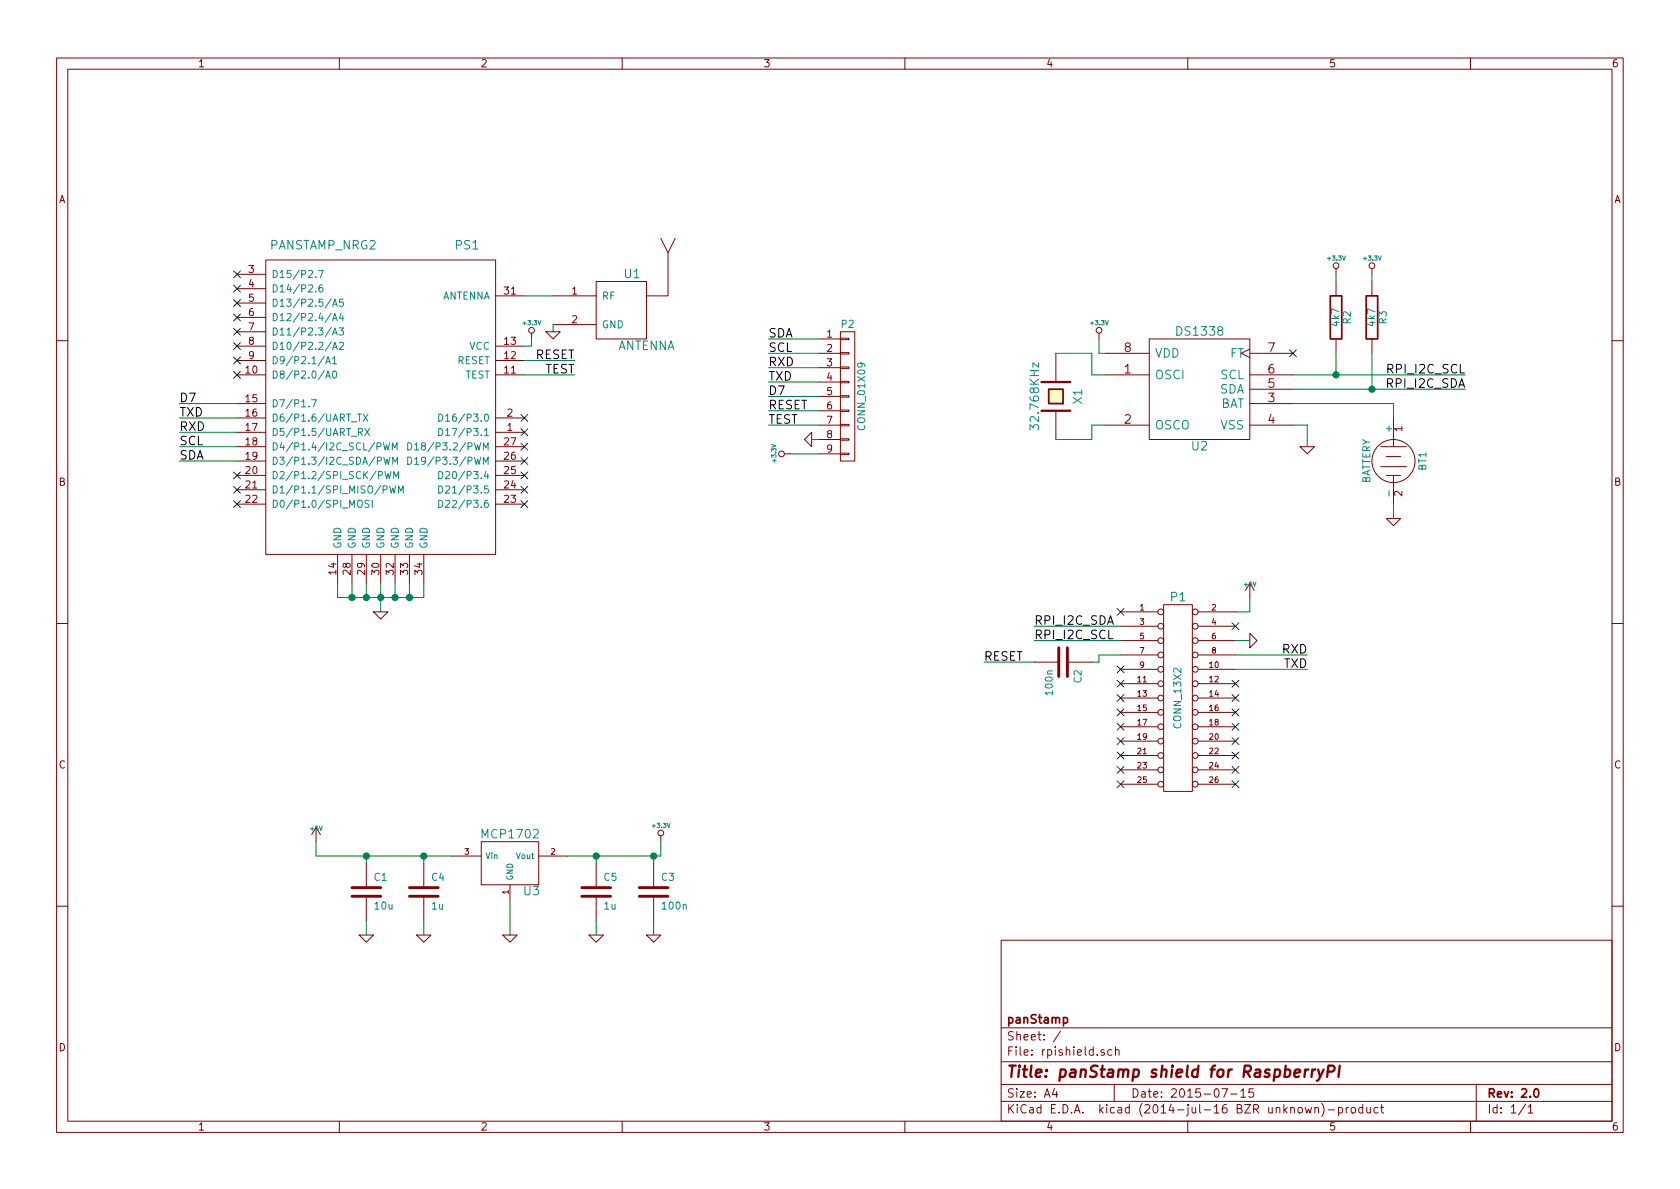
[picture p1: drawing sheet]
EESchema Schematic File Version 2
LIBS:power
LIBS:device
LIBS:transistors
LIBS:conn
LIBS:linear
LIBS:regul
LIBS:74xx
LIBS:cmos4000
LIBS:adc-dac
LIBS:memory
LIBS:xilinx
LIBS:special
LIBS:microcontrollers
LIBS:dsp
LIBS:microchip
LIBS:analog_switches
LIBS:motorola
LIBS:texas
LIBS:intel
LIBS:audio
LIBS:interface
LIBS:digital-audio
LIBS:philips
LIBS:display
LIBS:cypress
LIBS:siliconi
LIBS:opto
LIBS:atmel
LIBS:contrib
LIBS:valves
LIBS:atmega8
LIBS:atmel89cxxxx
LIBS:atmel-1
LIBS:atmel-2005
LIBS:avr
LIBS:avr-1
LIBS:avr-2
LIBS:avr-3
LIBS:avr-4
LIBS:hopf
LIBS:rfm-ash
LIBS:mycomponents
LIBS:mcp120-130
LIBS:mcp3304
LIBS:microchip_mcp2120
LIBS:microchip-mcp125x-xxx
LIBS:toshiba
LIBS:nxp
LIBS:rpishield-cache
EELAYER 25 0
EELAYER END
$Descr A4 11693 8268
encoding utf-8
Sheet 1 1
Title "panStamp shield for RaspberryPI"
Date "2015-07-15"
Rev "2.0"
Comp "panStamp"
Comment1 ""
Comment2 ""
Comment3 ""
Comment4 ""
$EndDescr
$Comp
L C-RESCUE-rpishield C1
U 1 1
P 2550 6200
F 0 "C1" H 2600 6300 50  0000 L CNN
F 1 "10u" H 2600 6100 50  0000 L CNN
F 2 "mysmd:SM0603S" H 2550 6200 60  0001 C CNN
F 3 "" H 2550 6200 60  0001 C CNN
	1    2550 6200
	1    0    0    -1  
$EndComp
$Comp
L C-RESCUE-rpishield C2
U 1 1
P 7400 4600
F 0 "C2" H 7450 4700 50  0000 L CNN
F 1 "100n" H 7450 4500 50  0000 L CNN
F 2 "mysmd:SM0603S" H 7400 4600 60  0001 C CNN
F 3 "" H 7400 4600 60  0001 C CNN
	1    7400 4600
	0    1    1    0   
$EndComp
$Comp
L CONN_13X2 P1
U 1 1
P 8200 4850
F 0 "P1" H 8200 5550 60  0000 C CNN
F 1 "CONN_13X2" V 8200 4850 50  0000 C CNN
F 2 "pin_array_13x2" H 8200 4850 60  0001 C CNN
F 3 "" H 8200 4850 60  0001 C CNN
	1    8200 4850
	1    0    0    -1  
$EndComp
Wire Wire Line
	7200 4350 7800 4350
Wire Wire Line
	7200 4450 7800 4450
Text Label 7200 4350 0    60   ~ 0
RPI_I2C_SDA
Text Label 7200 4450 0    60   ~ 0
RPI_I2C_SCL
$Comp
L GND-RESCUE-rpishield #PWR01
U 1 1
P 8700 4450
F 0 "#PWR01" H 8700 4450 30  0001 C CNN
F 1 "GND" H 8700 4380 30  0001 C CNN
F 2 "" H 8700 4450 60  0001 C CNN
F 3 "" H 8700 4450 60  0001 C CNN
	1    8700 4450
	0    -1   -1   0   
$EndComp
Wire Wire Line
	8600 4450 8700 4450
NoConn ~ 8600 4350
Wire Wire Line
	8600 4550 9100 4550
Wire Wire Line
	8600 4650 9100 4650
Text Label 9100 4650 2    60   ~ 0
TXD
Text Label 9100 4550 2    60   ~ 0
RXD
NoConn ~ 8600 4850
NoConn ~ 8600 5150
NoConn ~ 7800 5050
NoConn ~ 7800 5450
NoConn ~ 7800 4650
Text Label 6850 4600 0    60   ~ 0
RESET
NoConn ~ 7800 4750
NoConn ~ 7800 4850
NoConn ~ 7800 4950
NoConn ~ 7800 5150
NoConn ~ 7800 5250
NoConn ~ 7800 5350
NoConn ~ 8600 5350
NoConn ~ 8600 5250
NoConn ~ 8600 5450
NoConn ~ 8600 5050
NoConn ~ 8600 4950
$Comp
L GND-RESCUE-rpishield #PWR02
U 1 1
P 2550 6500
F 0 "#PWR02" H 2550 6500 30  0001 C CNN
F 1 "GND" H 2550 6430 30  0001 C CNN
F 2 "" H 2550 6500 60  0001 C CNN
F 3 "" H 2550 6500 60  0001 C CNN
	1    2550 6500
	1    0    0    -1  
$EndComp
Wire Wire Line
	2550 6400 2550 6500
Wire Wire Line
	2550 6000 2550 5950
$Comp
L DS1338 U2
U 1 1
P 8350 2700
F 0 "U2" H 8350 2301 60  0000 C CNN
F 1 "DS1338" H 8350 3100 60  0000 C CNN
F 2 "SO8E" H 8200 2250 50  0001 C CNN
F 3 "" H 8350 2700 60  0001 C CNN
	1    8350 2700
	1    0    0    -1  
$EndComp
Wire Wire Line
	9000 2600 10200 2600
Wire Wire Line
	9000 2700 10200 2700
$Comp
L R-RESCUE-rpishield R3
U 1 1
P 9550 2200
F 0 "R3" V 9630 2200 50  0000 C CNN
F 1 "4k7" V 9550 2200 50  0000 C CNN
F 2 "mysmd:SM0603S" H 9550 2200 60  0001 C CNN
F 3 "" H 9550 2200 60  0001 C CNN
	1    9550 2200
	1    0    0    -1  
$EndComp
$Comp
L R-RESCUE-rpishield R2
U 1 1
P 9300 2200
F 0 "R2" V 9380 2200 50  0000 C CNN
F 1 "4k7" V 9300 2200 50  0000 C CNN
F 2 "mysmd:SM0603S" H 9300 2200 60  0001 C CNN
F 3 "" H 9300 2200 60  0001 C CNN
	1    9300 2200
	1    0    0    -1  
$EndComp
$Comp
L +3.3V-RESCUE-rpishield #PWR03
U 1 1
P 9300 1900
F 0 "#PWR03" H 9300 1860 30  0001 C CNN
F 1 "+3.3V" H 9300 2010 30  0000 C CNN
F 2 "" H 9300 1900 60  0001 C CNN
F 3 "" H 9300 1900 60  0001 C CNN
	1    9300 1900
	1    0    0    -1  
$EndComp
$Comp
L +3.3V-RESCUE-rpishield #PWR04
U 1 1
P 9550 1900
F 0 "#PWR04" H 9550 1860 30  0001 C CNN
F 1 "+3.3V" H 9550 2010 30  0000 C CNN
F 2 "" H 9550 1900 60  0001 C CNN
F 3 "" H 9550 1900 60  0001 C CNN
	1    9550 1900
	1    0    0    -1  
$EndComp
Wire Wire Line
	9300 2450 9300 2600
Connection ~ 9300 2600
Wire Wire Line
	9550 2450 9550 2700
Connection ~ 9550 2700
Wire Wire Line
	9300 1900 9300 1950
Wire Wire Line
	9550 1900 9550 1950
Text Label 10200 2700 2    60   ~ 0
RPI_I2C_SDA
Text Label 10200 2600 2    60   ~ 0
RPI_I2C_SCL
NoConn ~ 9000 2450
$Comp
L +3.3V-RESCUE-rpishield #PWR05
U 1 1
P 7650 2350
F 0 "#PWR05" H 7650 2310 30  0001 C CNN
F 1 "+3.3V" H 7650 2460 30  0000 C CNN
F 2 "" H 7650 2350 60  0001 C CNN
F 3 "" H 7650 2350 60  0001 C CNN
	1    7650 2350
	1    0    0    -1  
$EndComp
Wire Wire Line
	7700 2450 7650 2450
Wire Wire Line
	7650 2450 7650 2350
$Comp
L CRYSTAL X1
U 1 1
P 7350 2750
F 0 "X1" H 7350 2900 60  0000 C CNN
F 1 "32.768KHz" H 7350 2600 60  0000 C CNN
F 2 "mysmd:EPSON_F-135" H 7350 2750 60  0001 C CNN
F 3 "" H 7350 2750 60  0001 C CNN
	1    7350 2750
	0    1    -1   0   
$EndComp
Wire Wire Line
	7700 2600 7600 2600
Wire Wire Line
	7600 2600 7600 2450
Wire Wire Line
	7600 2450 7350 2450
Wire Wire Line
	7700 2950 7600 2950
Wire Wire Line
	7600 2950 7600 3050
Wire Wire Line
	7600 3050 7350 3050
$Comp
L GND-RESCUE-rpishield #PWR06
U 1 1
P 9100 3100
F 0 "#PWR06" H 9100 3100 30  0001 C CNN
F 1 "GND" H 9100 3030 30  0001 C CNN
F 2 "" H 9100 3100 60  0001 C CNN
F 3 "" H 9100 3100 60  0001 C CNN
	1    9100 3100
	1    0    0    -1  
$EndComp
Wire Wire Line
	9000 2950 9100 2950
Wire Wire Line
	9100 2950 9100 3100
$Comp
L BATTERY BT1
U 1 1
P 9700 3200
F 0 "BT1" H 9700 3400 50  0000 C CNN
F 1 "BATTERY" H 9700 3010 50  0000 C CNN
F 2 "mysmd:linx_bat-hld-001" H 9700 3200 60  0001 C CNN
F 3 "" H 9700 3200 60  0001 C CNN
	1    9700 3200
	0    1    1    0   
$EndComp
$Comp
L GND-RESCUE-rpishield #PWR07
U 1 1
P 9700 3600
F 0 "#PWR07" H 9700 3600 30  0001 C CNN
F 1 "GND" H 9700 3530 30  0001 C CNN
F 2 "" H 9700 3600 60  0001 C CNN
F 3 "" H 9700 3600 60  0001 C CNN
	1    9700 3600
	1    0    0    -1  
$EndComp
Wire Wire Line
	9700 3500 9700 3600
Wire Wire Line
	9000 2800 9700 2800
Wire Wire Line
	9700 2800 9700 2900
$Comp
L C-RESCUE-rpishield C3
U 1 1
P 4550 6200
F 0 "C3" H 4600 6300 50  0000 L CNN
F 1 "100n" H 4600 6100 50  0000 L CNN
F 2 "mysmd:SM0603S" H 4550 6200 60  0001 C CNN
F 3 "" H 4550 6200 60  0001 C CNN
	1    4550 6200
	1    0    0    -1  
$EndComp
Wire Wire Line
	4550 5950 4550 6000
$Comp
L GND-RESCUE-rpishield #PWR08
U 1 1
P 4550 6500
F 0 "#PWR08" H 4550 6500 30  0001 C CNN
F 1 "GND" H 4550 6430 30  0001 C CNN
F 2 "" H 4550 6500 60  0001 C CNN
F 3 "" H 4550 6500 60  0001 C CNN
	1    4550 6500
	1    0    0    -1  
$EndComp
Wire Wire Line
	4550 6400 4550 6500
NoConn ~ 7800 4250
$Comp
L +5V #PWR09
U 1 1
P 8700 4150
F 0 "#PWR09" H 8700 4240 20  0001 C CNN
F 1 "+5V" H 8700 4240 30  0000 C CNN
F 2 "" H 8700 4150 60  0001 C CNN
F 3 "" H 8700 4150 60  0001 C CNN
	1    8700 4150
	1    0    0    -1  
$EndComp
Wire Wire Line
	8600 4250 8700 4250
Wire Wire Line
	8700 4250 8700 4150
$Comp
L MCP1702 U3
U 1 1
P 3550 6000
F 0 "U3" H 3700 5804 60  0000 C CNN
F 1 "MCP1702" H 3550 6200 60  0000 C CNN
F 2 "mysmd:SOT23" H 3550 6000 60  0001 C CNN
F 3 "" H 3550 6000 60  0001 C CNN
	1    3550 6000
	1    0    0    -1  
$EndComp
$Comp
L C-RESCUE-rpishield C4
U 1 1
P 2950 6200
F 0 "C4" H 3000 6300 50  0000 L CNN
F 1 "1u" H 3000 6100 50  0000 L CNN
F 2 "mysmd:SM0603S" H 2950 6200 60  0001 C CNN
F 3 "" H 2950 6200 60  0001 C CNN
	1    2950 6200
	1    0    0    -1  
$EndComp
$Comp
L GND-RESCUE-rpishield #PWR010
U 1 1
P 2950 6500
F 0 "#PWR010" H 2950 6500 30  0001 C CNN
F 1 "GND" H 2950 6430 30  0001 C CNN
F 2 "" H 2950 6500 60  0001 C CNN
F 3 "" H 2950 6500 60  0001 C CNN
	1    2950 6500
	1    0    0    -1  
$EndComp
Wire Wire Line
	2950 6400 2950 6500
Wire Wire Line
	2950 6000 2950 5950
Wire Wire Line
	2200 5950 3150 5950
Connection ~ 2950 5950
Connection ~ 2550 5950
Wire Wire Line
	2200 5950 2200 5850
$Comp
L +5V #PWR011
U 1 1
P 2200 5850
F 0 "#PWR011" H 2200 5940 20  0001 C CNN
F 1 "+5V" H 2200 5940 30  0000 C CNN
F 2 "" H 2200 5850 60  0001 C CNN
F 3 "" H 2200 5850 60  0001 C CNN
	1    2200 5850
	1    0    0    -1  
$EndComp
$Comp
L +3.3V-RESCUE-rpishield #PWR012
U 1 1
P 4600 5850
F 0 "#PWR012" H 4600 5810 30  0001 C CNN
F 1 "+3.3V" H 4600 5960 30  0000 C CNN
F 2 "" H 4600 5850 60  0001 C CNN
F 3 "" H 4600 5850 60  0001 C CNN
	1    4600 5850
	1    0    0    -1  
$EndComp
$Comp
L C-RESCUE-rpishield C5
U 1 1
P 4150 6200
F 0 "C5" H 4200 6300 50  0000 L CNN
F 1 "1u" H 4200 6100 50  0000 L CNN
F 2 "mysmd:SM0603S" H 4150 6200 60  0001 C CNN
F 3 "" H 4150 6200 60  0001 C CNN
	1    4150 6200
	1    0    0    -1  
$EndComp
$Comp
L GND-RESCUE-rpishield #PWR013
U 1 1
P 4150 6500
F 0 "#PWR013" H 4150 6500 30  0001 C CNN
F 1 "GND" H 4150 6430 30  0001 C CNN
F 2 "" H 4150 6500 60  0001 C CNN
F 3 "" H 4150 6500 60  0001 C CNN
	1    4150 6500
	1    0    0    -1  
$EndComp
Wire Wire Line
	4150 6400 4150 6500
Wire Wire Line
	3950 5950 4600 5950
Wire Wire Line
	4150 5950 4150 6000
Connection ~ 4150 5950
Wire Wire Line
	4600 5950 4600 5850
Connection ~ 4550 5950
$Comp
L GND-RESCUE-rpishield #PWR014
U 1 1
P 3550 6500
F 0 "#PWR014" H 3550 6500 30  0001 C CNN
F 1 "GND" H 3550 6430 30  0001 C CNN
F 2 "" H 3550 6500 60  0001 C CNN
F 3 "" H 3550 6500 60  0001 C CNN
	1    3550 6500
	1    0    0    -1  
$EndComp
Wire Wire Line
	3550 6250 3550 6500
NoConn ~ 8600 4750
$Comp
L PANSTAMP_NRG2 PS1
U 1 1
P 2650 2800
F 0 "PS1" H 3250 3900 60  0000 C CNN
F 1 "PANSTAMP_NRG2" H 2250 3900 60  0000 C CNN
F 2 "mysmd:PANSTAMP_2" H 2700 3200 60  0001 C CNN
F 3 "" H 2700 3200 60  0000 C CNN
	1    2650 2800
	1    0    0    -1  
$EndComp
Wire Wire Line
	7800 4550 7650 4550
Wire Wire Line
	7650 4550 7650 4600
Wire Wire Line
	7650 4600 7600 4600
Wire Wire Line
	7200 4600 6850 4600
$Comp
L +3.3V-RESCUE-rpishield #PWR015
U 1 1
P 3700 2350
F 0 "#PWR015" H 3700 2310 30  0001 C CNN
F 1 "+3.3V" H 3700 2460 30  0000 C CNN
F 2 "" H 3700 2350 60  0001 C CNN
F 3 "" H 3700 2350 60  0001 C CNN
	1    3700 2350
	1    0    0    -1  
$EndComp
Wire Wire Line
	3650 2400 3700 2400
Wire Wire Line
	3700 2400 3700 2350
Wire Wire Line
	3650 2500 4000 2500
Wire Wire Line
	3650 2600 4000 2600
Text Label 4000 2500 2    60   ~ 0
RESET
Text Label 4000 2600 2    60   ~ 0
TEST
Wire Wire Line
	2350 4050 2350 4150
Wire Wire Line
	2350 4150 2950 4150
Wire Wire Line
	2950 4150 2950 4050
Wire Wire Line
	2850 4050 2850 4150
Connection ~ 2850 4150
Wire Wire Line
	2750 4050 2750 4150
Connection ~ 2750 4150
Wire Wire Line
	2650 4050 2650 4250
Connection ~ 2650 4150
Wire Wire Line
	2550 4050 2550 4150
Connection ~ 2550 4150
Wire Wire Line
	2450 4050 2450 4150
Connection ~ 2450 4150
$Comp
L GND-RESCUE-rpishield #PWR016
U 1 1
P 2650 4250
F 0 "#PWR016" H 2650 4250 30  0001 C CNN
F 1 "GND" H 2650 4180 30  0001 C CNN
F 2 "" H 2650 4250 60  0001 C CNN
F 3 "" H 2650 4250 60  0001 C CNN
	1    2650 4250
	1    0    0    -1  
$EndComp
Wire Wire Line
	1650 3000 1250 3000
Wire Wire Line
	1650 2900 1250 2900
Wire Wire Line
	1650 3100 1250 3100
Wire Wire Line
	1650 3200 1250 3200
Text Label 1250 2900 0    60   ~ 0
TXD
Text Label 1250 3000 0    60   ~ 0
RXD
Text Label 1250 3100 0    60   ~ 0
SCL
Text Label 1250 3200 0    60   ~ 0
SDA
NoConn ~ 1650 1900
NoConn ~ 1650 2000
NoConn ~ 1650 2100
NoConn ~ 1650 2200
NoConn ~ 1650 2300
NoConn ~ 1650 2400
NoConn ~ 1650 2500
NoConn ~ 1650 2600
NoConn ~ 1650 3300
NoConn ~ 1650 3400
NoConn ~ 1650 3500
NoConn ~ 3650 3500
NoConn ~ 3650 3400
NoConn ~ 3650 3300
NoConn ~ 3650 3200
NoConn ~ 3650 3100
NoConn ~ 3650 3000
NoConn ~ 3650 2900
$Comp
L CONN_01X09 P2
U 1 1
P 5900 2750
F 0 "P2" H 5900 3250 50  0000 C CNN
F 1 "CONN_01X09" V 6000 2750 50  0000 C CNN
F 2 "Pin_Headers:Pin_Header_Straight_1x09" H 5900 2750 60  0001 C CNN
F 3 "" H 5900 2750 60  0000 C CNN
	1    5900 2750
	1    0    0    -1  
$EndComp
Wire Wire Line
	5700 2350 5350 2350
Wire Wire Line
	5700 2450 5350 2450
Wire Wire Line
	5700 2550 5350 2550
Wire Wire Line
	5700 2650 5350 2650
Wire Wire Line
	5700 2750 5350 2750
Wire Wire Line
	5700 2850 5350 2850
Wire Wire Line
	5700 2950 5350 2950
$Comp
L GND-RESCUE-rpishield #PWR017
U 1 1
P 5650 3050
F 0 "#PWR017" H 5650 3050 30  0001 C CNN
F 1 "GND" H 5650 2980 30  0001 C CNN
F 2 "" H 5650 3050 60  0001 C CNN
F 3 "" H 5650 3050 60  0001 C CNN
	1    5650 3050
	0    1    1    0   
$EndComp
Wire Wire Line
	5700 3050 5650 3050
Wire Wire Line
	5700 3150 5500 3150
$Comp
L +3.3V-RESCUE-rpishield #PWR018
U 1 1
P 5500 3150
F 0 "#PWR018" H 5500 3110 30  0001 C CNN
F 1 "+3.3V" H 5500 3260 30  0000 C CNN
F 2 "" H 5500 3150 60  0001 C CNN
F 3 "" H 5500 3150 60  0001 C CNN
	1    5500 3150
	0    -1   -1   0   
$EndComp
Text Label 5350 2350 0    60   ~ 0
SDA
Text Label 5350 2450 0    60   ~ 0
SCL
Text Label 5350 2550 0    60   ~ 0
RXD
Text Label 5350 2650 0    60   ~ 0
TXD
Text Label 5350 2750 0    60   ~ 0
D7
Text Label 5350 2850 0    60   ~ 0
RESET
Text Label 5350 2950 0    60   ~ 0
TEST
$Comp
L ANTENNA U1
U 1 1
P 4300 2150
F 0 "U1" H 4400 2400 60  0000 C CNN
F 1 "ANTENNA" H 4500 1900 60  0000 C CNN
F 2 "myconnectors:SMA_RightAngle_Tyco" H 4300 2150 60  0001 C CNN
F 3 "" H 4300 2150 60  0000 C CNN
	1    4300 2150
	1    0    0    -1  
$EndComp
$Comp
L GND-RESCUE-rpishield #PWR019
U 1 1
P 3850 2300
F 0 "#PWR019" H 3850 2300 30  0001 C CNN
F 1 "GND" H 3850 2230 30  0001 C CNN
F 2 "" H 3850 2300 60  0001 C CNN
F 3 "" H 3850 2300 60  0001 C CNN
	1    3850 2300
	1    0    0    -1  
$EndComp
Wire Wire Line
	3850 2250 3850 2300
Wire Wire Line
	3850 2050 3650 2050
Wire Wire Line
	1650 2800 1250 2800
Text Label 1250 2800 0    60   ~ 0
D7
$EndSCHEMATC
